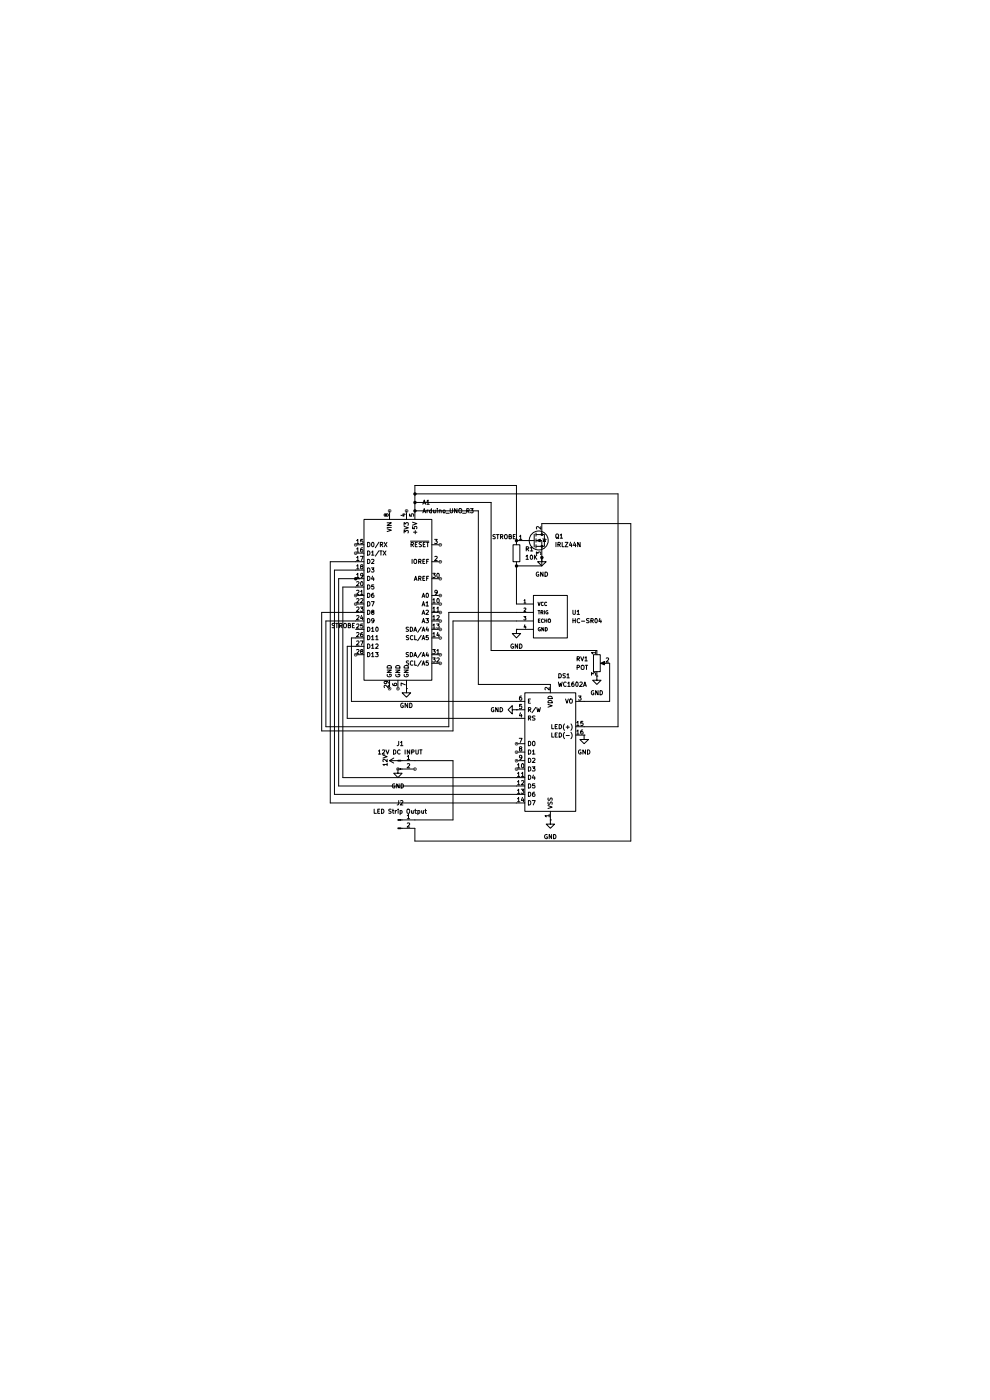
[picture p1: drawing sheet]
(kicad_sch
 (version 20250114)
 (generator "eeschema")
 (generator_version "9.0")
 (paper "A4")
 (lib_symbols
  (symbol "Connector:Conn_01x02_Pin"
   (pin_names
    (offset 1.016) (hide yes)) (exclude_from_sim no) (in_bom yes) (on_board yes)
   (property "Reference" "J" (at 0 2.54 0) (effects (font (size 1.27 1.27))))
   (property "Value" "Conn_01x02_Pin" (at 0 -5.08 0) (effects (font (size 1.27 1.27))))
   (property "Footprint" "" (at 0 0 0) (effects (font (size 1.27 1.27)) (hide yes)))
   (property "Datasheet" "~" (at 0 0 0) (effects (font (size 1.27 1.27)) (hide yes)))
   (property "Description" "Generic connector, single row, 01x02, script generated" (at 0 0 0) (effects (font (size 1.27 1.27)) (hide yes)))
   (property "ki_locked" "" (at 0 0 0) (effects (font (size 1.27 1.27))))
   (symbol "Conn_01x02_Pin_1_1"
    (rectangle (start 0.8636 0.127) (end 0 -0.127) (stroke (width 0.1524) (type default)) (fill (type outline)))
    (rectangle (start 0.8636 -2.413) (end 0 -2.667) (stroke (width 0.1524) (type default)) (fill (type outline)))
    (polyline (pts (xy 1.27 0) (xy 0.8636 0)) (stroke (width 0.1524) (type default)) (fill (type none)))
    (polyline (pts (xy 1.27 -2.54) (xy 0.8636 -2.54)) (stroke (width 0.1524) (type default)) (fill (type none)))
    (pin passive line (at 5.08 0 180) (length 3.81) (name "Pin_1" (effects (font (size 1.27 1.27)))) (number "1" (effects (font (size 1.27 1.27)))))
    (pin passive line (at 5.08 -2.54 180) (length 3.81) (name "Pin_2" (effects (font (size 1.27 1.27)))) (number "2" (effects (font (size 1.27 1.27))))))
   (embedded_fonts no))
  (symbol "Device:R"
   (pin_numbers (hide yes))
   (pin_names
    (offset 0)) (exclude_from_sim no) (in_bom yes) (on_board yes)
   (property "Reference" "R" (at 2.032 0 90) (effects (font (size 1.27 1.27))))
   (property "Value" "R" (at 0 0 90) (effects (font (size 1.27 1.27))))
   (property "Footprint" "" (at -1.778 0 90) (effects (font (size 1.27 1.27)) (hide yes)))
   (property "Datasheet" "~" (at 0 0 0) (effects (font (size 1.27 1.27)) (hide yes)))
   (property "Description" "Resistor" (at 0 0 0) (effects (font (size 1.27 1.27)) (hide yes)))
   (symbol "R_0_1"
    (rectangle (start -1.016 -2.54) (end 1.016 2.54) (stroke (width 0.254) (type default)) (fill (type none))))
   (symbol "R_1_1"
    (pin passive line (at 0 3.81 270) (length 1.27) (name "~" (effects (font (size 1.27 1.27)))) (number "1" (effects (font (size 1.27 1.27)))))
    (pin passive line (at 0 -3.81 90) (length 1.27) (name "~" (effects (font (size 1.27 1.27)))) (number "2" (effects (font (size 1.27 1.27))))))
   (embedded_fonts no))
  (symbol "Device:R_Potentiometer"
   (pin_names
    (offset 1.016) (hide yes)) (exclude_from_sim no) (in_bom yes) (on_board yes)
   (property "Reference" "RV" (at -4.445 0 90) (effects (font (size 1.27 1.27))))
   (property "Value" "R_Potentiometer" (at -2.54 0 90) (effects (font (size 1.27 1.27))))
   (property "Footprint" "" (at 0 0 0) (effects (font (size 1.27 1.27)) (hide yes)))
   (property "Datasheet" "~" (at 0 0 0) (effects (font (size 1.27 1.27)) (hide yes)))
   (property "Description" "Potentiometer" (at 0 0 0) (effects (font (size 1.27 1.27)) (hide yes)))
   (symbol "R_Potentiometer_0_1"
    (rectangle (start 1.016 2.54) (end -1.016 -2.54) (stroke (width 0.254) (type default)) (fill (type none)))
    (polyline (pts (xy 1.143 0) (xy 2.286 0.508) (xy 2.286 -0.508) (xy 1.143 0)) (stroke (width 0) (type default)) (fill (type outline)))
    (polyline (pts (xy 2.54 0) (xy 1.524 0)) (stroke (width 0) (type default)) (fill (type none))))
   (symbol "R_Potentiometer_1_1"
    (pin passive line (at 0 3.81 270) (length 1.27) (name "1" (effects (font (size 1.27 1.27)))) (number "1" (effects (font (size 1.27 1.27)))))
    (pin passive line (at 0 -3.81 90) (length 1.27) (name "3" (effects (font (size 1.27 1.27)))) (number "3" (effects (font (size 1.27 1.27)))))
    (pin passive line (at 3.81 0 180) (length 1.27) (name "2" (effects (font (size 1.27 1.27)))) (number "2" (effects (font (size 1.27 1.27))))))
   (embedded_fonts no))
  (symbol "Display_Character:WC1602A" (exclude_from_sim no) (in_bom yes) (on_board yes)
   (property "Reference" "DS" (at -5.842 19.05 0) (effects (font (size 1.27 1.27))))
   (property "Value" "WC1602A" (at 5.334 19.05 0) (effects (font (size 1.27 1.27))))
   (property "Footprint" "Display:WC1602A" (at 0 -22.86 0) (effects (font (size 1.27 1.27)
    (italic yes)) (hide yes)))
   (property "Datasheet" "http://www.wincomlcd.com/pdf/WC1602A-SFYLYHTC06.pdf" (at 17.78 0 0) (effects (font (size 1.27 1.27)) (hide yes)))
   (property "Description" "LCD 16x2 Alphanumeric , 8 bit parallel bus, 5V VDD" (at 0 0 0) (effects (font (size 1.27 1.27)) (hide yes)))
   (symbol "WC1602A_1_1"
    (rectangle (start -7.62 17.78) (end 7.62 -17.78) (stroke (width 0.254) (type default)) (fill (type background)))
    (pin input line (at -10.16 15.24 0) (length 2.54) (name "E" (effects (font (size 1.27 1.27)))) (number "6" (effects (font (size 1.27 1.27)))))
    (pin input line (at -10.16 12.7 0) (length 2.54) (name "R/W" (effects (font (size 1.27 1.27)))) (number "5" (effects (font (size 1.27 1.27)))))
    (pin input line (at -10.16 10.16 0) (length 2.54) (name "RS" (effects (font (size 1.27 1.27)))) (number "4" (effects (font (size 1.27 1.27)))))
    (pin input line (at -10.16 2.54 0) (length 2.54) (name "D0" (effects (font (size 1.27 1.27)))) (number "7" (effects (font (size 1.27 1.27)))))
    (pin input line (at -10.16 0 0) (length 2.54) (name "D1" (effects (font (size 1.27 1.27)))) (number "8" (effects (font (size 1.27 1.27)))))
    (pin input line (at -10.16 -2.54 0) (length 2.54) (name "D2" (effects (font (size 1.27 1.27)))) (number "9" (effects (font (size 1.27 1.27)))))
    (pin input line (at -10.16 -5.08 0) (length 2.54) (name "D3" (effects (font (size 1.27 1.27)))) (number "10" (effects (font (size 1.27 1.27)))))
    (pin input line (at -10.16 -7.62 0) (length 2.54) (name "D4" (effects (font (size 1.27 1.27)))) (number "11" (effects (font (size 1.27 1.27)))))
    (pin input line (at -10.16 -10.16 0) (length 2.54) (name "D5" (effects (font (size 1.27 1.27)))) (number "12" (effects (font (size 1.27 1.27)))))
    (pin input line (at -10.16 -12.7 0) (length 2.54) (name "D6" (effects (font (size 1.27 1.27)))) (number "13" (effects (font (size 1.27 1.27)))))
    (pin input line (at -10.16 -15.24 0) (length 2.54) (name "D7" (effects (font (size 1.27 1.27)))) (number "14" (effects (font (size 1.27 1.27)))))
    (pin power_in line (at 0 20.32 270) (length 2.54) (name "VDD" (effects (font (size 1.27 1.27)))) (number "2" (effects (font (size 1.27 1.27)))))
    (pin power_in line (at 0 -20.32 90) (length 2.54) (name "VSS" (effects (font (size 1.27 1.27)))) (number "1" (effects (font (size 1.27 1.27)))))
    (pin input line (at 10.16 15.24 180) (length 2.54) (name "VO" (effects (font (size 1.27 1.27)))) (number "3" (effects (font (size 1.27 1.27)))))
    (pin power_in line (at 10.16 7.62 180) (length 2.54) (name "LED(+)" (effects (font (size 1.27 1.27)))) (number "15" (effects (font (size 1.27 1.27)))))
    (pin power_in line (at 10.16 5.08 180) (length 2.54) (name "LED(-)" (effects (font (size 1.27 1.27)))) (number "16" (effects (font (size 1.27 1.27))))))
   (embedded_fonts no))
  (symbol "HC-SR04:HC-SR04"
   (pin_names
    (offset 1.016)) (exclude_from_sim no) (in_bom yes) (on_board yes)
   (property "Reference" "U" (at 0 5.0813 0) (effects (font (size 1.27 1.27)) (justify left bottom)))
   (property "Value" "HC-SR04" (at 0 -10.163 0) (effects (font (size 1.27 1.27)) (justify left bottom)))
   (property "Footprint" "HC-SR04:XCVR_HC-SR04" (at 0 0 0) (effects (font (size 1.27 1.27)) (justify bottom) (hide yes)))
   (property "Datasheet" "" (at 0 0 0) (effects (font (size 1.27 1.27)) (hide yes)))
   (property "Description" "" (at 0 0 0) (effects (font (size 1.27 1.27)) (hide yes)))
   (property "MF" "SparkFun Electronics" (at 0 0 0) (effects (font (size 1.27 1.27)) (justify bottom) (hide yes)))
   (property "Description_1" "HC-SR04 Ultrasonic Sensor Qwiic Platform Evaluation Expansion Board" (at 0 0 0) (effects (font (size 1.27 1.27)) (justify bottom) (hide yes)))
   (property "Package" "None" (at 0 0 0) (effects (font (size 1.27 1.27)) (justify bottom) (hide yes)))
   (property "Price" "None" (at 0 0 0) (effects (font (size 1.27 1.27)) (justify bottom) (hide yes)))
   (property "Check_prices" "https://www.snapeda.com/parts/HC-SR04/SparkFun/view-part/?ref=eda" (at 0 0 0) (effects (font (size 1.27 1.27)) (justify bottom) (hide yes)))
   (property "SnapEDA_Link" "https://www.snapeda.com/parts/HC-SR04/SparkFun/view-part/?ref=snap" (at 0 0 0) (effects (font (size 1.27 1.27)) (justify bottom) (hide yes)))
   (property "MP" "HC-SR04" (at 0 0 0) (effects (font (size 1.27 1.27)) (justify bottom) (hide yes)))
   (property "Availability" "In Stock" (at 0 0 0) (effects (font (size 1.27 1.27)) (justify bottom) (hide yes)))
   (property "MANUFACTURER" "Osepp" (at 0 0 0) (effects (font (size 1.27 1.27)) (justify bottom) (hide yes)))
   (symbol "HC-SR04_0_0"
    (rectangle (start 0 -7.62) (end 10.16 5.08) (stroke (width 0.254) (type default)) (fill (type background)))
    (pin power_in line (at -5.08 2.54 0) (length 5.08) (name "VCC" (effects (font (size 1.016 1.016)))) (number "1" (effects (font (size 1.016 1.016)))))
    (pin bidirectional line (at -5.08 0 0) (length 5.08) (name "TRIG" (effects (font (size 1.016 1.016)))) (number "2" (effects (font (size 1.016 1.016)))))
    (pin bidirectional line (at -5.08 -2.54 0) (length 5.08) (name "ECHO" (effects (font (size 1.016 1.016)))) (number "3" (effects (font (size 1.016 1.016)))))
    (pin power_in line (at -5.08 -5.08 0) (length 5.08) (name "GND" (effects (font (size 1.016 1.016)))) (number "4" (effects (font (size 1.016 1.016))))))
   (embedded_fonts no))
  (symbol "MCU_Module:Arduino_UNO_R3" (exclude_from_sim no) (in_bom yes) (on_board yes)
   (property "Reference" "A" (at -10.16 23.495 0) (effects (font (size 1.27 1.27)) (justify left bottom)))
   (property "Value" "Arduino_UNO_R3" (at 5.08 -26.67 0) (effects (font (size 1.27 1.27)) (justify left top)))
   (property "Footprint" "Module:Arduino_UNO_R3" (at 0 0 0) (effects (font (size 1.27 1.27)
    (italic yes)) (hide yes)))
   (property "Datasheet" "https://www.arduino.cc/en/Main/arduinoBoardUno" (at 0 0 0) (effects (font (size 1.27 1.27)) (hide yes)))
   (property "Description" "Arduino UNO Microcontroller Module, release 3" (at 0 0 0) (effects (font (size 1.27 1.27)) (hide yes)))
   (symbol "Arduino_UNO_R3_0_1"
    (rectangle (start -10.16 22.86) (end 10.16 -25.4) (stroke (width 0.254) (type default)) (fill (type background))))
   (symbol "Arduino_UNO_R3_1_1"
    (pin bidirectional line (at -12.7 15.24 0) (length 2.54) (name "D0/RX" (effects (font (size 1.27 1.27)))) (number "15" (effects (font (size 1.27 1.27)))))
    (pin bidirectional line (at -12.7 12.7 0) (length 2.54) (name "D1/TX" (effects (font (size 1.27 1.27)))) (number "16" (effects (font (size 1.27 1.27)))))
    (pin bidirectional line (at -12.7 10.16 0) (length 2.54) (name "D2" (effects (font (size 1.27 1.27)))) (number "17" (effects (font (size 1.27 1.27)))))
    (pin bidirectional line (at -12.7 7.62 0) (length 2.54) (name "D3" (effects (font (size 1.27 1.27)))) (number "18" (effects (font (size 1.27 1.27)))))
    (pin bidirectional line (at -12.7 5.08 0) (length 2.54) (name "D4" (effects (font (size 1.27 1.27)))) (number "19" (effects (font (size 1.27 1.27)))))
    (pin bidirectional line (at -12.7 2.54 0) (length 2.54) (name "D5" (effects (font (size 1.27 1.27)))) (number "20" (effects (font (size 1.27 1.27)))))
    (pin bidirectional line (at -12.7 0 0) (length 2.54) (name "D6" (effects (font (size 1.27 1.27)))) (number "21" (effects (font (size 1.27 1.27)))))
    (pin bidirectional line (at -12.7 -2.54 0) (length 2.54) (name "D7" (effects (font (size 1.27 1.27)))) (number "22" (effects (font (size 1.27 1.27)))))
    (pin bidirectional line (at -12.7 -5.08 0) (length 2.54) (name "D8" (effects (font (size 1.27 1.27)))) (number "23" (effects (font (size 1.27 1.27)))))
    (pin bidirectional line (at -12.7 -7.62 0) (length 2.54) (name "D9" (effects (font (size 1.27 1.27)))) (number "24" (effects (font (size 1.27 1.27)))))
    (pin bidirectional line (at -12.7 -10.16 0) (length 2.54) (name "D10" (effects (font (size 1.27 1.27)))) (number "25" (effects (font (size 1.27 1.27)))))
    (pin bidirectional line (at -12.7 -12.7 0) (length 2.54) (name "D11" (effects (font (size 1.27 1.27)))) (number "26" (effects (font (size 1.27 1.27)))))
    (pin bidirectional line (at -12.7 -15.24 0) (length 2.54) (name "D12" (effects (font (size 1.27 1.27)))) (number "27" (effects (font (size 1.27 1.27)))))
    (pin bidirectional line (at -12.7 -17.78 0) (length 2.54) (name "D13" (effects (font (size 1.27 1.27)))) (number "28" (effects (font (size 1.27 1.27)))))
    (pin no_connect line (at -10.16 -20.32 0) (length 2.54) (hide yes) (name "NC" (effects (font (size 1.27 1.27)))) (number "1" (effects (font (size 1.27 1.27)))))
    (pin power_in line (at -2.54 25.4 270) (length 2.54) (name "VIN" (effects (font (size 1.27 1.27)))) (number "8" (effects (font (size 1.27 1.27)))))
    (pin power_in line (at -2.54 -27.94 90) (length 2.54) (name "GND" (effects (font (size 1.27 1.27)))) (number "29" (effects (font (size 1.27 1.27)))))
    (pin power_in line (at 0 -27.94 90) (length 2.54) (name "GND" (effects (font (size 1.27 1.27)))) (number "6" (effects (font (size 1.27 1.27)))))
    (pin power_out line (at 2.54 25.4 270) (length 2.54) (name "3V3" (effects (font (size 1.27 1.27)))) (number "4" (effects (font (size 1.27 1.27)))))
    (pin power_in line (at 2.54 -27.94 90) (length 2.54) (name "GND" (effects (font (size 1.27 1.27)))) (number "7" (effects (font (size 1.27 1.27)))))
    (pin power_out line (at 5.08 25.4 270) (length 2.54) (name "+5V" (effects (font (size 1.27 1.27)))) (number "5" (effects (font (size 1.27 1.27)))))
    (pin input line (at 12.7 15.24 180) (length 2.54) (name "~{RESET}" (effects (font (size 1.27 1.27)))) (number "3" (effects (font (size 1.27 1.27)))))
    (pin output line (at 12.7 10.16 180) (length 2.54) (name "IOREF" (effects (font (size 1.27 1.27)))) (number "2" (effects (font (size 1.27 1.27)))))
    (pin input line (at 12.7 5.08 180) (length 2.54) (name "AREF" (effects (font (size 1.27 1.27)))) (number "30" (effects (font (size 1.27 1.27)))))
    (pin bidirectional line (at 12.7 0 180) (length 2.54) (name "A0" (effects (font (size 1.27 1.27)))) (number "9" (effects (font (size 1.27 1.27)))))
    (pin bidirectional line (at 12.7 -2.54 180) (length 2.54) (name "A1" (effects (font (size 1.27 1.27)))) (number "10" (effects (font (size 1.27 1.27)))))
    (pin bidirectional line (at 12.7 -5.08 180) (length 2.54) (name "A2" (effects (font (size 1.27 1.27)))) (number "11" (effects (font (size 1.27 1.27)))))
    (pin bidirectional line (at 12.7 -7.62 180) (length 2.54) (name "A3" (effects (font (size 1.27 1.27)))) (number "12" (effects (font (size 1.27 1.27)))))
    (pin bidirectional line (at 12.7 -10.16 180) (length 2.54) (name "SDA/A4" (effects (font (size 1.27 1.27)))) (number "13" (effects (font (size 1.27 1.27)))))
    (pin bidirectional line (at 12.7 -12.7 180) (length 2.54) (name "SCL/A5" (effects (font (size 1.27 1.27)))) (number "14" (effects (font (size 1.27 1.27)))))
    (pin bidirectional line (at 12.7 -17.78 180) (length 2.54) (name "SDA/A4" (effects (font (size 1.27 1.27)))) (number "31" (effects (font (size 1.27 1.27)))))
    (pin bidirectional line (at 12.7 -20.32 180) (length 2.54) (name "SCL/A5" (effects (font (size 1.27 1.27)))) (number "32" (effects (font (size 1.27 1.27))))))
   (embedded_fonts no))
  (symbol "SparkFun-PowerSymbol:12V"
   (power)
   (pin_names
    (offset 0)) (exclude_from_sim no) (in_bom yes) (on_board yes)
   (property "Reference" "#PWR" (at 0 -3.81 0) (effects (font (size 1.27 1.27)) (hide yes)))
   (property "Value" "12V" (at 0 3.81 0) (do_not_autoplace) (effects (font (size 1.27 1.27))))
   (property "Footprint" "" (at 0 0 0) (effects (font (size 1.27 1.27)) (hide yes)))
   (property "Datasheet" "" (at 0 0 0) (effects (font (size 1.27 1.27)) (hide yes)))
   (property "Description" "Power symbol creates a global label with name \"12V\"" (at 0 -6.35 0) (effects (font (size 1.27 1.27)) (hide yes)))
   (symbol "12V_0_1"
    (polyline (pts (xy -0.762 1.27) (xy 0 2.54)) (stroke (width 0) (type default)) (fill (type none)))
    (polyline (pts (xy 0 2.54) (xy 0.762 1.27)) (stroke (width 0) (type default)) (fill (type none)))
    (polyline (pts (xy 0 0) (xy 0 2.54)) (stroke (width 0) (type default)) (fill (type none))))
   (symbol "12V_1_1"
    (pin power_in line (at 0 0 90) (length 0) (hide yes) (name "12V" (effects (font (size 1.27 1.27)))) (number "1" (effects (font (size 1.27 1.27))))))
   (embedded_fonts no))
  (symbol "Transistor_FET:IRLZ44N"
   (pin_names (hide yes)) (exclude_from_sim no) (in_bom yes) (on_board yes)
   (property "Reference" "Q" (at 5.08 1.905 0) (effects (font (size 1.27 1.27)) (justify left)))
   (property "Value" "IRLZ44N" (at 5.08 0 0) (effects (font (size 1.27 1.27)) (justify left)))
   (property "Footprint" "Package_TO_SOT_THT:TO-220-3_Vertical" (at 5.08 -1.905 0) (effects (font (size 1.27 1.27)
    (italic yes)) (justify left) (hide yes)))
   (property "Datasheet" "http://www.irf.com/product-info/datasheets/data/irlz44n.pdf" (at 5.08 -3.81 0) (effects (font (size 1.27 1.27)) (justify left) (hide yes)))
   (property "Description" "47A Id, 55V Vds, 22mOhm Rds Single N-Channel HEXFET Power MOSFET, TO-220AB" (at 0 0 0) (effects (font (size 1.27 1.27)) (hide yes)))
   (symbol "IRLZ44N_0_1"
    (polyline (pts (xy 0.254 1.905) (xy 0.254 -1.905)) (stroke (width 0.254) (type default)) (fill (type none)))
    (polyline (pts (xy 0.254 0) (xy -2.54 0)) (stroke (width 0) (type default)) (fill (type none)))
    (polyline (pts (xy 0.762 2.286) (xy 0.762 1.27)) (stroke (width 0.254) (type default)) (fill (type none)))
    (polyline (pts (xy 0.762 0.508) (xy 0.762 -0.508)) (stroke (width 0.254) (type default)) (fill (type none)))
    (polyline (pts (xy 0.762 -1.27) (xy 0.762 -2.286)) (stroke (width 0.254) (type default)) (fill (type none)))
    (polyline (pts (xy 0.762 -1.778) (xy 3.302 -1.778) (xy 3.302 1.778) (xy 0.762 1.778)) (stroke (width 0) (type default)) (fill (type none)))
    (polyline (pts (xy 1.016 0) (xy 2.032 0.381) (xy 2.032 -0.381) (xy 1.016 0)) (stroke (width 0) (type default)) (fill (type outline)))
    (circle (center 1.651 0) (radius 2.794) (stroke (width 0.254) (type default)) (fill (type none)))
    (polyline (pts (xy 2.54 2.54) (xy 2.54 1.778)) (stroke (width 0) (type default)) (fill (type none)))
    (circle (center 2.54 1.778) (radius 0.254) (stroke (width 0) (type default)) (fill (type outline)))
    (circle (center 2.54 -1.778) (radius 0.254) (stroke (width 0) (type default)) (fill (type outline)))
    (polyline (pts (xy 2.54 -2.54) (xy 2.54 0) (xy 0.762 0)) (stroke (width 0) (type default)) (fill (type none)))
    (polyline (pts (xy 2.794 0.508) (xy 2.921 0.381) (xy 3.683 0.381) (xy 3.81 0.254)) (stroke (width 0) (type default)) (fill (type none)))
    (polyline (pts (xy 3.302 0.381) (xy 2.921 -0.254) (xy 3.683 -0.254) (xy 3.302 0.381)) (stroke (width 0) (type default)) (fill (type none))))
   (symbol "IRLZ44N_1_1"
    (pin input line (at -5.08 0 0) (length 2.54) (name "G" (effects (font (size 1.27 1.27)))) (number "1" (effects (font (size 1.27 1.27)))))
    (pin passive line (at 2.54 5.08 270) (length 2.54) (name "D" (effects (font (size 1.27 1.27)))) (number "2" (effects (font (size 1.27 1.27)))))
    (pin passive line (at 2.54 -5.08 90) (length 2.54) (name "S" (effects (font (size 1.27 1.27)))) (number "3" (effects (font (size 1.27 1.27))))))
   (embedded_fonts no))
  (symbol "power:GND"
   (power)
   (pin_numbers (hide yes))
   (pin_names
    (offset 0) (hide yes)) (exclude_from_sim no) (in_bom yes) (on_board yes)
   (property "Reference" "#PWR" (at 0 -6.35 0) (effects (font (size 1.27 1.27)) (hide yes)))
   (property "Value" "GND" (at 0 -3.81 0) (effects (font (size 1.27 1.27))))
   (property "Footprint" "" (at 0 0 0) (effects (font (size 1.27 1.27)) (hide yes)))
   (property "Datasheet" "" (at 0 0 0) (effects (font (size 1.27 1.27)) (hide yes)))
   (property "Description" "Power symbol creates a global label with name \"GND\" , ground" (at 0 0 0) (effects (font (size 1.27 1.27)) (hide yes)))
   (symbol "GND_0_1"
    (polyline (pts (xy 0 0) (xy 0 -1.27) (xy 1.27 -1.27) (xy 0 -2.54) (xy -1.27 -1.27) (xy 0 -1.27)) (stroke (width 0) (type default)) (fill (type none))))
   (symbol "GND_1_1"
    (pin power_in line (at 0 0 270) (length 0) (name "~" (effects (font (size 1.27 1.27)))) (number "1" (effects (font (size 1.27 1.27))))))
   (embedded_fonts no)))
 (junction
  (at 154.94 57.15)
  (diameter 0)
  (color 0 0 0 0))
 (junction
  (at 124.46 48.26)
  (diameter 0)
  (color 0 0 0 0))
 (junction
  (at 124.46 45.72)
  (diameter 0)
  (color 0 0 0 0))
 (junction
  (at 154.94 64.77)
  (diameter 0)
  (color 0 0 0 0))
 (junction
  (at 106.68 68.58)
  (diameter 0)
  (color 0 0 0 0))
 (junction
  (at 162.56 62.23)
  (diameter 0)
  (color 0 0 0 0))
 (junction
  (at 124.46 43.18)
  (diameter 0)
  (color 0 0 0 0))
 (wire
  (pts (xy 124.46 40.64) (xy 124.46 43.18))
  (stroke (width 0) (type default)))
 (wire
  (pts (xy 154.94 57.15) (xy 154.94 40.64))
  (stroke (width 0) (type default)))
 (wire
  (pts (xy 154.94 76.2) (xy 154.94 64.77))
  (stroke (width 0) (type default)))
 (wire
  (pts (xy 154.94 105.41) (xy 105.41 105.41))
  (stroke (width 0) (type default)))
 (wire
  (pts (xy 135.89 140.97) (xy 124.46 140.97))
  (stroke (width 0) (type default)))
 (wire
  (pts (xy 143.51 100.33) (xy 165.1 100.33))
  (stroke (width 0) (type default)))
 (wire
  (pts (xy 100.33 133.35) (xy 100.33 66.04))
  (stroke (width 0) (type default)))
 (wire
  (pts (xy 102.87 71.12) (xy 106.68 71.12))
  (stroke (width 0) (type default)))
 (wire
  (pts (xy 162.56 64.77) (xy 162.56 62.23))
  (stroke (width 0) (type default)))
 (wire
  (pts (xy 154.94 135.89) (xy 99.06 135.89))
  (stroke (width 0) (type default)))
 (wire
  (pts (xy 135.89 123.19) (xy 135.89 140.97))
  (stroke (width 0) (type default)))
 (wire
  (pts (xy 175.26 105.41) (xy 182.88 105.41))
  (stroke (width 0) (type default)))
 (wire
  (pts (xy 135.89 114.3) (xy 96.52 114.3))
  (stroke (width 0) (type default)))
 (wire
  (pts (xy 154.94 40.64) (xy 124.46 40.64))
  (stroke (width 0) (type default)))
 (wire
  (pts (xy 124.46 45.72) (xy 124.46 48.26))
  (stroke (width 0) (type default)))
 (wire
  (pts (xy 101.6 68.58) (xy 106.68 68.58))
  (stroke (width 0) (type default)))
 (wire
  (pts (xy 182.88 93.98) (xy 182.88 105.41))
  (stroke (width 0) (type default)))
 (wire
  (pts (xy 154.94 133.35) (xy 100.33 133.35))
  (stroke (width 0) (type default)))
 (wire
  (pts (xy 104.14 88.9) (xy 106.68 88.9))
  (stroke (width 0) (type default)))
 (wire
  (pts (xy 154.94 81.28) (xy 135.89 81.28))
  (stroke (width 0) (type default)))
 (wire
  (pts (xy 185.42 43.18) (xy 124.46 43.18))
  (stroke (width 0) (type default)))
 (wire
  (pts (xy 99.06 135.89) (xy 99.06 63.5))
  (stroke (width 0) (type default)))
 (wire
  (pts (xy 102.87 128.27) (xy 102.87 71.12))
  (stroke (width 0) (type default)))
 (wire
  (pts (xy 105.41 86.36) (xy 106.68 86.36))
  (stroke (width 0) (type default)))
 (wire
  (pts (xy 147.32 90.17) (xy 147.32 45.72))
  (stroke (width 0) (type default)))
 (wire
  (pts (xy 162.56 52.07) (xy 189.23 52.07))
  (stroke (width 0) (type default)))
 (wire
  (pts (xy 104.14 110.49) (xy 104.14 88.9))
  (stroke (width 0) (type default)))
 (wire
  (pts (xy 106.68 68.58) (xy 107.95 68.58))
  (stroke (width 0) (type default)))
 (wire
  (pts (xy 97.79 113.03) (xy 97.79 81.28))
  (stroke (width 0) (type default)))
 (wire
  (pts (xy 154.94 128.27) (xy 102.87 128.27))
  (stroke (width 0) (type default)))
 (wire
  (pts (xy 154.94 130.81) (xy 101.6 130.81))
  (stroke (width 0) (type default)))
 (wire
  (pts (xy 124.46 48.26) (xy 143.51 48.26))
  (stroke (width 0) (type default)))
 (wire
  (pts (xy 143.51 48.26) (xy 143.51 100.33))
  (stroke (width 0) (type default)))
 (wire
  (pts (xy 179.07 90.17) (xy 147.32 90.17))
  (stroke (width 0) (type default)))
 (wire
  (pts (xy 134.62 113.03) (xy 97.79 113.03))
  (stroke (width 0) (type default)))
 (wire
  (pts (xy 185.42 113.03) (xy 185.42 43.18))
  (stroke (width 0) (type default)))
 (wire
  (pts (xy 105.41 105.41) (xy 105.41 86.36))
  (stroke (width 0) (type default)))
 (wire
  (pts (xy 135.89 81.28) (xy 135.89 114.3))
  (stroke (width 0) (type default)))
 (wire
  (pts (xy 124.46 147.32) (xy 189.23 147.32))
  (stroke (width 0) (type default)))
 (wire
  (pts (xy 154.94 110.49) (xy 104.14 110.49))
  (stroke (width 0) (type default)))
 (wire
  (pts (xy 101.6 130.81) (xy 101.6 68.58))
  (stroke (width 0) (type default)))
 (wire
  (pts (xy 96.52 78.74) (xy 106.68 78.74))
  (stroke (width 0) (type default)))
 (wire
  (pts (xy 147.32 45.72) (xy 124.46 45.72))
  (stroke (width 0) (type default)))
 (wire
  (pts (xy 124.46 43.18) (xy 124.46 45.72))
  (stroke (width 0) (type default)))
 (wire
  (pts (xy 154.94 64.77) (xy 162.56 64.77))
  (stroke (width 0) (type default)))
 (wire
  (pts (xy 124.46 143.51) (xy 124.46 147.32))
  (stroke (width 0) (type default)))
 (wire
  (pts (xy 154.94 78.74) (xy 134.62 78.74))
  (stroke (width 0) (type default)))
 (wire
  (pts (xy 100.33 66.04) (xy 106.68 66.04))
  (stroke (width 0) (type default)))
 (wire
  (pts (xy 124.46 123.19) (xy 135.89 123.19))
  (stroke (width 0) (type default)))
 (wire
  (pts (xy 189.23 147.32) (xy 189.23 52.07))
  (stroke (width 0) (type default)))
 (wire
  (pts (xy 175.26 113.03) (xy 185.42 113.03))
  (stroke (width 0) (type default)))
 (wire
  (pts (xy 99.06 63.5) (xy 106.68 63.5))
  (stroke (width 0) (type default)))
 (wire
  (pts (xy 134.62 78.74) (xy 134.62 113.03))
  (stroke (width 0) (type default)))
 (wire
  (pts (xy 96.52 114.3) (xy 96.52 78.74))
  (stroke (width 0) (type default)))
 (wire
  (pts (xy 97.79 81.28) (xy 106.68 81.28))
  (stroke (width 0) (type default)))
 (label "STROBE"
  (at 154.94 57.15 180)
  (effects (font (size 1.27 1.27)) (justify right bottom)))
 (label "STROBE"
  (at 106.68 83.82 180)
  (effects (font (size 1.27 1.27)) (justify right bottom)))
 (symbol
  (lib_id "SparkFun-PowerSymbol:12V")
  (at 119.38 123.19 90)
  (unit 1)
  (exclude_from_sim no)
  (in_bom yes)
  (on_board yes)
  (dnp no)
  (fields_autoplaced yes)
  (property "Reference" "#PWR04" (at 123.19 123.19 0) (effects (font (size 1.27 1.27)) (hide yes)))
  (property "Value" "12V" (at 115.57 123.19 0) (do_not_autoplace yes) (effects (font (size 1.27 1.27))))
  (property "Footprint" "" (at 119.38 123.19 0) (effects (font (size 1.27 1.27)) (hide yes)))
  (property "Datasheet" "" (at 119.38 123.19 0) (effects (font (size 1.27 1.27)) (hide yes)))
  (property "Description" "Power symbol creates a global label with name \"12V\"" (at 125.73 123.19 0) (effects (font (size 1.27 1.27)) (hide yes)))
  (pin "1"))
 (symbol
  (lib_id "power:GND")
  (at 119.38 125.73 0)
  (unit 1)
  (exclude_from_sim no)
  (in_bom yes)
  (on_board yes)
  (dnp no)
  (fields_autoplaced yes)
  (property "Reference" "#PWR03" (at 119.38 132.08 0) (effects (font (size 1.27 1.27)) (hide yes)))
  (property "Value" "GND" (at 119.38 130.81 0) (effects (font (size 1.27 1.27))))
  (property "Footprint" "" (at 119.38 125.73 0) (effects (font (size 1.27 1.27)) (hide yes)))
  (property "Datasheet" "" (at 119.38 125.73 0) (effects (font (size 1.27 1.27)) (hide yes)))
  (property "Description" "Power symbol creates a global label with name \"GND\" , ground" (at 119.38 125.73 0) (effects (font (size 1.27 1.27)) (hide yes)))
  (pin "1"))
 (symbol
  (lib_id "Display_Character:WC1602A")
  (at 165.1 120.65 0)
  (unit 1)
  (exclude_from_sim no)
  (in_bom yes)
  (on_board yes)
  (dnp no)
  (fields_autoplaced yes)
  (property "Reference" "DS1" (at 167.2433 97.79 0) (effects (font (size 1.27 1.27)) (justify left)))
  (property "Value" "WC1602A" (at 167.2433 100.33 0) (effects (font (size 1.27 1.27)) (justify left)))
  (property "Footprint" "Display:WC1602A" (at 165.1 143.51 0) (effects (font (size 1.27 1.27)
    (italic yes)) (hide yes)))
  (property "Datasheet" "http://www.wincomlcd.com/pdf/WC1602A-SFYLYHTC06.pdf" (at 182.88 120.65 0) (effects (font (size 1.27 1.27)) (hide yes)))
  (property "Description" "LCD 16x2 Alphanumeric , 8 bit parallel bus, 5V VDD" (at 165.1 120.65 0) (effects (font (size 1.27 1.27)) (hide yes)))
  (pin "10")
  (pin "16")
  (pin "6")
  (pin "5")
  (pin "7")
  (pin "9")
  (pin "2")
  (pin "15")
  (pin "1")
  (pin "4")
  (pin "13")
  (pin "8")
  (pin "12")
  (pin "11")
  (pin "14")
  (pin "3"))
 (symbol
  (lib_id "MCU_Module:Arduino_UNO_R3")
  (at 119.38 73.66 0)
  (unit 1)
  (exclude_from_sim no)
  (in_bom yes)
  (on_board yes)
  (dnp no)
  (fields_autoplaced yes)
  (property "Reference" "A1" (at 126.6033 45.72 0) (effects (font (size 1.27 1.27)) (justify left)))
  (property "Value" "Arduino_UNO_R3" (at 126.6033 48.26 0) (effects (font (size 1.27 1.27)) (justify left)))
  (property "Footprint" "Module:Arduino_UNO_R3" (at 119.38 73.66 0) (effects (font (size 1.27 1.27)
    (italic yes)) (hide yes)))
  (property "Datasheet" "https://www.arduino.cc/en/Main/arduinoBoardUno" (at 119.38 73.66 0) (effects (font (size 1.27 1.27)) (hide yes)))
  (property "Description" "Arduino UNO Microcontroller Module, release 3" (at 119.38 73.66 0) (effects (font (size 1.27 1.27)) (hide yes)))
  (pin "28")
  (pin "6")
  (pin "22")
  (pin "20")
  (pin "19")
  (pin "15")
  (pin "23")
  (pin "24")
  (pin "27")
  (pin "8")
  (pin "3")
  (pin "17")
  (pin "29")
  (pin "18")
  (pin "25")
  (pin "16")
  (pin "21")
  (pin "26")
  (pin "1")
  (pin "7")
  (pin "5")
  (pin "31")
  (pin "9")
  (pin "30")
  (pin "32")
  (pin "4")
  (pin "10")
  (pin "2")
  (pin "12")
  (pin "14")
  (pin "13")
  (pin "11"))
 (symbol
  (lib_id "Connector:Conn_01x02_Pin")
  (at 119.38 123.19 0)
  (unit 1)
  (exclude_from_sim no)
  (in_bom yes)
  (on_board yes)
  (dnp no)
  (fields_autoplaced yes)
  (property "Reference" "J1" (at 120.015 118.11 0) (effects (font (size 1.27 1.27))))
  (property "Value" "12V DC INPUT" (at 120.015 120.65 0) (effects (font (size 1.27 1.27))))
  (property "Footprint" "" (at 119.38 123.19 0) (effects (font (size 1.27 1.27)) (hide yes)))
  (property "Datasheet" "~" (at 119.38 123.19 0) (effects (font (size 1.27 1.27)) (hide yes)))
  (property "Description" "Generic connector, single row, 01x02, script generated" (at 119.38 123.19 0) (effects (font (size 1.27 1.27)) (hide yes)))
  (pin "2")
  (pin "1"))
 (symbol
  (lib_id "Device:R_Potentiometer")
  (at 179.07 93.98 0)
  (unit 1)
  (exclude_from_sim no)
  (in_bom yes)
  (on_board yes)
  (dnp no)
  (fields_autoplaced yes)
  (property "Reference" "RV1" (at 176.53 92.7099 0) (effects (font (size 1.27 1.27)) (justify right)))
  (property "Value" "POT" (at 176.53 95.2499 0) (effects (font (size 1.27 1.27)) (justify right)))
  (property "Footprint" "" (at 179.07 93.98 0) (effects (font (size 1.27 1.27)) (hide yes)))
  (property "Datasheet" "~" (at 179.07 93.98 0) (effects (font (size 1.27 1.27)) (hide yes)))
  (property "Description" "Potentiometer" (at 179.07 93.98 0) (effects (font (size 1.27 1.27)) (hide yes)))
  (pin "2")
  (pin "3")
  (pin "1"))
 (symbol
  (lib_id "power:GND")
  (at 154.94 83.82 0)
  (unit 1)
  (exclude_from_sim no)
  (in_bom yes)
  (on_board yes)
  (dnp no)
  (fields_autoplaced yes)
  (property "Reference" "#PWR02" (at 154.94 90.17 0) (effects (font (size 1.27 1.27)) (hide yes)))
  (property "Value" "GND" (at 154.94 88.9 0) (effects (font (size 1.27 1.27))))
  (property "Footprint" "" (at 154.94 83.82 0) (effects (font (size 1.27 1.27)) (hide yes)))
  (property "Datasheet" "" (at 154.94 83.82 0) (effects (font (size 1.27 1.27)) (hide yes)))
  (property "Description" "Power symbol creates a global label with name \"GND\" , ground" (at 154.94 83.82 0) (effects (font (size 1.27 1.27)) (hide yes)))
  (pin "1"))
 (symbol
  (lib_id "Device:R")
  (at 154.94 60.96 0)
  (unit 1)
  (exclude_from_sim no)
  (in_bom yes)
  (on_board yes)
  (dnp no)
  (fields_autoplaced yes)
  (property "Reference" "R1" (at 157.48 59.6899 0) (effects (font (size 1.27 1.27)) (justify left)))
  (property "Value" "10K" (at 157.48 62.2299 0) (effects (font (size 1.27 1.27)) (justify left)))
  (property "Footprint" "" (at 153.162 60.96 90) (effects (font (size 1.27 1.27)) (hide yes)))
  (property "Datasheet" "~" (at 154.94 60.96 0) (effects (font (size 1.27 1.27)) (hide yes)))
  (property "Description" "Resistor" (at 154.94 60.96 0) (effects (font (size 1.27 1.27)) (hide yes)))
  (pin "1")
  (pin "2"))
 (symbol
  (lib_id "power:GND")
  (at 162.56 62.23 0)
  (unit 1)
  (exclude_from_sim no)
  (in_bom yes)
  (on_board yes)
  (dnp no)
  (fields_autoplaced yes)
  (property "Reference" "#PWR05" (at 162.56 68.58 0) (effects (font (size 1.27 1.27)) (hide yes)))
  (property "Value" "GND" (at 162.56 67.31 0) (effects (font (size 1.27 1.27))))
  (property "Footprint" "" (at 162.56 62.23 0) (effects (font (size 1.27 1.27)) (hide yes)))
  (property "Datasheet" "" (at 162.56 62.23 0) (effects (font (size 1.27 1.27)) (hide yes)))
  (property "Description" "Power symbol creates a global label with name \"GND\" , ground" (at 162.56 62.23 0) (effects (font (size 1.27 1.27)) (hide yes)))
  (pin "1"))
 (symbol
  (lib_id "Connector:Conn_01x02_Pin")
  (at 119.38 140.97 0)
  (unit 1)
  (exclude_from_sim no)
  (in_bom yes)
  (on_board yes)
  (dnp no)
  (fields_autoplaced yes)
  (property "Reference" "J2" (at 120.015 135.89 0) (effects (font (size 1.27 1.27))))
  (property "Value" "LED Strip Output" (at 120.015 138.43 0) (effects (font (size 1.27 1.27))))
  (property "Footprint" "" (at 119.38 140.97 0) (effects (font (size 1.27 1.27)) (hide yes)))
  (property "Datasheet" "~" (at 119.38 140.97 0) (effects (font (size 1.27 1.27)) (hide yes)))
  (property "Description" "Generic connector, single row, 01x02, script generated" (at 119.38 140.97 0) (effects (font (size 1.27 1.27)) (hide yes)))
  (pin "2")
  (pin "1"))
 (symbol
  (lib_id "power:GND")
  (at 165.1 140.97 0)
  (unit 1)
  (exclude_from_sim no)
  (in_bom yes)
  (on_board yes)
  (dnp no)
  (fields_autoplaced yes)
  (property "Reference" "#PWR06" (at 165.1 147.32 0) (effects (font (size 1.27 1.27)) (hide yes)))
  (property "Value" "GND" (at 165.1 146.05 0) (effects (font (size 1.27 1.27))))
  (property "Footprint" "" (at 165.1 140.97 0) (effects (font (size 1.27 1.27)) (hide yes)))
  (property "Datasheet" "" (at 165.1 140.97 0) (effects (font (size 1.27 1.27)) (hide yes)))
  (property "Description" "Power symbol creates a global label with name \"GND\" , ground" (at 165.1 140.97 0) (effects (font (size 1.27 1.27)) (hide yes)))
  (pin "1"))
 (symbol
  (lib_id "power:GND")
  (at 179.07 97.79 0)
  (unit 1)
  (exclude_from_sim no)
  (in_bom yes)
  (on_board yes)
  (dnp no)
  (fields_autoplaced yes)
  (property "Reference" "#PWR07" (at 179.07 104.14 0) (effects (font (size 1.27 1.27)) (hide yes)))
  (property "Value" "GND" (at 179.07 102.87 0) (effects (font (size 1.27 1.27))))
  (property "Footprint" "" (at 179.07 97.79 0) (effects (font (size 1.27 1.27)) (hide yes)))
  (property "Datasheet" "" (at 179.07 97.79 0) (effects (font (size 1.27 1.27)) (hide yes)))
  (property "Description" "Power symbol creates a global label with name \"GND\" , ground" (at 179.07 97.79 0) (effects (font (size 1.27 1.27)) (hide yes)))
  (pin "1"))
 (symbol
  (lib_id "Transistor_FET:IRLZ44N")
  (at 160.02 57.15 0)
  (unit 1)
  (exclude_from_sim no)
  (in_bom yes)
  (on_board yes)
  (dnp no)
  (fields_autoplaced yes)
  (property "Reference" "Q1" (at 166.37 55.8799 0) (effects (font (size 1.27 1.27)) (justify left)))
  (property "Value" "IRLZ44N" (at 166.37 58.4199 0) (effects (font (size 1.27 1.27)) (justify left)))
  (property "Footprint" "Package_TO_SOT_THT:TO-220-3_Vertical" (at 165.1 59.055 0) (effects (font (size 1.27 1.27)
    (italic yes)) (justify left) (hide yes)))
  (property "Datasheet" "http://www.irf.com/product-info/datasheets/data/irlz44n.pdf" (at 165.1 60.96 0) (effects (font (size 1.27 1.27)) (justify left) (hide yes)))
  (property "Description" "47A Id, 55V Vds, 22mOhm Rds Single N-Channel HEXFET Power MOSFET, TO-220AB" (at 160.02 57.15 0) (effects (font (size 1.27 1.27)) (hide yes)))
  (pin "1")
  (pin "2")
  (pin "3"))
 (symbol
  (lib_id "power:GND")
  (at 121.92 101.6 0)
  (unit 1)
  (exclude_from_sim no)
  (in_bom yes)
  (on_board yes)
  (dnp no)
  (fields_autoplaced yes)
  (property "Reference" "#PWR01" (at 121.92 107.95 0) (effects (font (size 1.27 1.27)) (hide yes)))
  (property "Value" "GND" (at 121.92 106.68 0) (effects (font (size 1.27 1.27))))
  (property "Footprint" "" (at 121.92 101.6 0) (effects (font (size 1.27 1.27)) (hide yes)))
  (property "Datasheet" "" (at 121.92 101.6 0) (effects (font (size 1.27 1.27)) (hide yes)))
  (property "Description" "Power symbol creates a global label with name \"GND\" , ground" (at 121.92 101.6 0) (effects (font (size 1.27 1.27)) (hide yes)))
  (pin "1"))
 (symbol
  (lib_id "power:GND")
  (at 154.94 107.95 270)
  (unit 1)
  (exclude_from_sim no)
  (in_bom yes)
  (on_board yes)
  (dnp no)
  (fields_autoplaced yes)
  (property "Reference" "#PWR08" (at 148.59 107.95 0) (effects (font (size 1.27 1.27)) (hide yes)))
  (property "Value" "GND" (at 151.13 107.9499 90) (effects (font (size 1.27 1.27)) (justify right)))
  (property "Footprint" "" (at 154.94 107.95 0) (effects (font (size 1.27 1.27)) (hide yes)))
  (property "Datasheet" "" (at 154.94 107.95 0) (effects (font (size 1.27 1.27)) (hide yes)))
  (property "Description" "Power symbol creates a global label with name \"GND\" , ground" (at 154.94 107.95 0) (effects (font (size 1.27 1.27)) (hide yes)))
  (pin "1"))
 (symbol
  (lib_id "HC-SR04:HC-SR04")
  (at 160.02 78.74 0)
  (unit 1)
  (exclude_from_sim no)
  (in_bom yes)
  (on_board yes)
  (dnp no)
  (fields_autoplaced yes)
  (property "Reference" "U1" (at 171.45 78.7399 0) (effects (font (size 1.27 1.27)) (justify left)))
  (property "Value" "HC-SR04" (at 171.45 81.2799 0) (effects (font (size 1.27 1.27)) (justify left)))
  (property "Footprint" "HC-SR04:XCVR_HC-SR04" (at 160.02 78.74 0) (effects (font (size 1.27 1.27)) (justify bottom) (hide yes)))
  (property "Datasheet" "" (at 160.02 78.74 0) (effects (font (size 1.27 1.27)) (hide yes)))
  (property "Description" "" (at 160.02 78.74 0) (effects (font (size 1.27 1.27)) (hide yes)))
  (property "MF" "SparkFun Electronics" (at 160.02 78.74 0) (effects (font (size 1.27 1.27)) (justify bottom) (hide yes)))
  (property "Description_1" "HC-SR04 Ultrasonic Sensor Qwiic Platform Evaluation Expansion Board" (at 160.02 78.74 0) (effects (font (size 1.27 1.27)) (justify bottom) (hide yes)))
  (property "Package" "None" (at 160.02 78.74 0) (effects (font (size 1.27 1.27)) (justify bottom) (hide yes)))
  (property "Price" "None" (at 160.02 78.74 0) (effects (font (size 1.27 1.27)) (justify bottom) (hide yes)))
  (property "Check_prices" "https://www.snapeda.com/parts/HC-SR04/SparkFun/view-part/?ref=eda" (at 160.02 78.74 0) (effects (font (size 1.27 1.27)) (justify bottom) (hide yes)))
  (property "SnapEDA_Link" "https://www.snapeda.com/parts/HC-SR04/SparkFun/view-part/?ref=snap" (at 160.02 78.74 0) (effects (font (size 1.27 1.27)) (justify bottom) (hide yes)))
  (property "MP" "HC-SR04" (at 160.02 78.74 0) (effects (font (size 1.27 1.27)) (justify bottom) (hide yes)))
  (property "Availability" "In Stock" (at 160.02 78.74 0) (effects (font (size 1.27 1.27)) (justify bottom) (hide yes)))
  (property "MANUFACTURER" "Osepp" (at 160.02 78.74 0) (effects (font (size 1.27 1.27)) (justify bottom) (hide yes)))
  (pin "2")
  (pin "1")
  (pin "3")
  (pin "4"))
 (symbol
  (lib_id "power:GND")
  (at 175.26 115.57 0)
  (unit 1)
  (exclude_from_sim no)
  (in_bom yes)
  (on_board yes)
  (dnp no)
  (fields_autoplaced yes)
  (property "Reference" "#PWR09" (at 175.26 121.92 0) (effects (font (size 1.27 1.27)) (hide yes)))
  (property "Value" "GND" (at 175.26 120.65 0) (effects (font (size 1.27 1.27))))
  (property "Footprint" "" (at 175.26 115.57 0) (effects (font (size 1.27 1.27)) (hide yes)))
  (property "Datasheet" "" (at 175.26 115.57 0) (effects (font (size 1.27 1.27)) (hide yes)))
  (property "Description" "Power symbol creates a global label with name \"GND\" , ground" (at 175.26 115.57 0) (effects (font (size 1.27 1.27)) (hide yes)))
  (pin "1"))
 (sheet_instances
  (path ""
   (page "1")))
 (embedded_fonts no))
